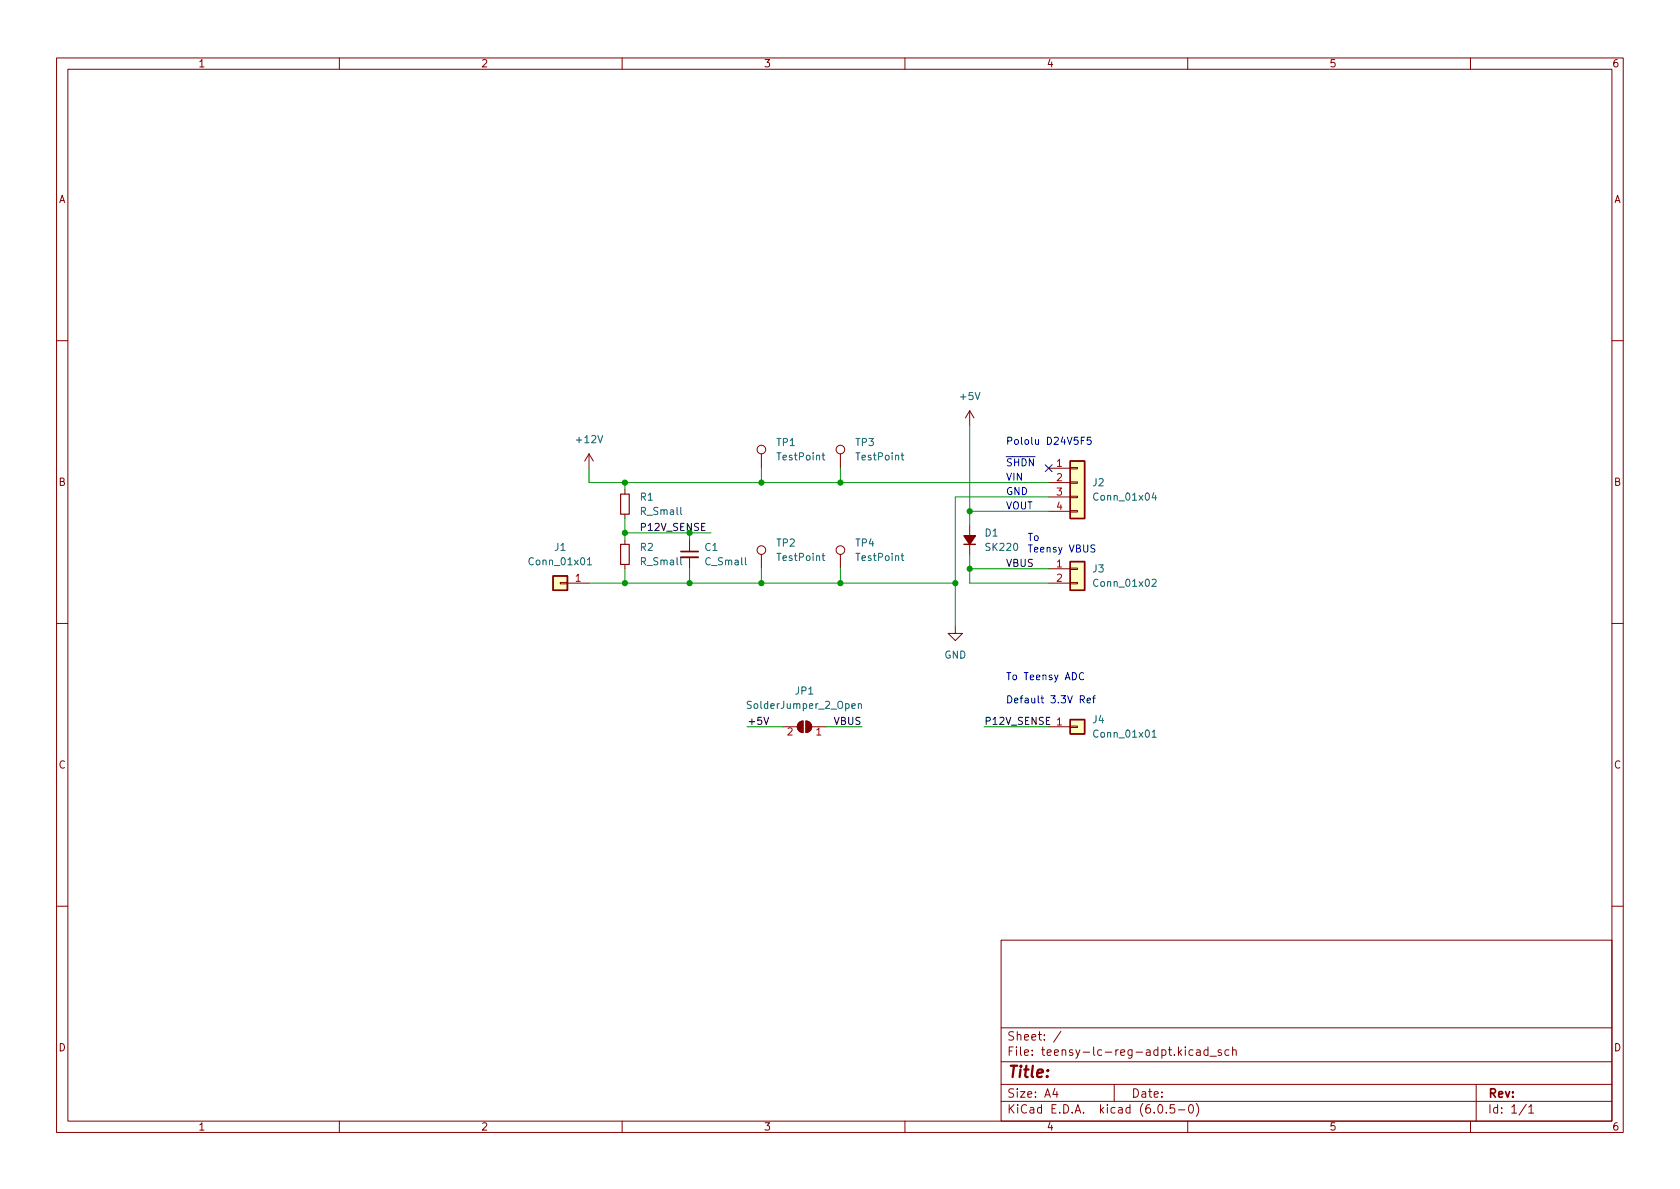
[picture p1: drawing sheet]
<svg xmlns="http://www.w3.org/2000/svg" width="297mm" height="210mm" viewBox="0 0 297 210" stroke-linecap="round" stroke-linejoin="round" font-family="sans-serif">
<g fill="none" stroke="#840000" stroke-width=".18">
<path d="M10 10.2h277v190.1h-277zM12 12.2h273v186.1h-273zM60 10.2v2M110 10.2v2M160 10.2v2M210 10.2v2M260 10.2v2M10 60.2h2M171.4 72.6v2.6M171.4 72.6l-.7 1.3M171.4 72.6l.8 1.3M285 60.2h2"/>
<path d="M104.1 80.3l-.7 1.2M104.1 80.3v2.5M104.1 80.3l.8 1.2M110.5 86.6v.8M110.5 90.9v.8M110.5 95.5v.8M110.5 99.8v.8M121.9 95.5v2M121.9 98.5v2.1M134.6 80.3v2.5M134.6 98v2.6M148.6 80.3v2.5"/>
<path d="M148.6 98v2.6M171.4 93v5M185.4 82.8h3.8M185.4 85.3h3.8M185.4 87.9h3.8M185.4 90.4h3.8M189.2 90.3h1.3v.2h-1.3zM189.2 87.8h1.3v.2h-1.3zM189.2 85.2h1.3v.3h-1.3zM189.2 82.7h1.3v.2h-1.3zM10 110.2h2M99.1 103h1.2v.2h-1.2z"/>
<path d="M100.3 103.1h3.8M168.9 110.7v1.3h1.3l-1.3 1.3-1.3-1.3h1.3M185.4 100.6h3.8M185.4 103.1h3.8M189.2 103h1.3v.2h-1.3zM189.2 100.5h1.3v.2h-1.3zM285 110.2h2M138.4 128.5h2.6M141.3 127.8l.7-.3v2a1.02 1.02 0 0 1-1-.6 1.02 1.02 0 0 1 .3-1.1zM142.5 127.5a1.02 1.02 0 0 1 1 1 1.02 1.02 0 0 1-1 1zM143.5 128.5h2.5M185.4 128.5h3.8"/>
<path d="M189.2 128.4h1.3v.2h-1.3zM10 160.2h2M177 166.3h108v32h-108zM285 160.2h2M60 198.3v2M110 198.3v2M160 198.3v2M177 194.8h108M177 191.8h108M177 187.8h108M177 181.8h108M186.5 192.5l-.4 1h1"/>
<path d="M186.9 193v1M187.6 182.4l-1.3 1.9M197 191.8v3M204.9 195.4l.2-.1a.81 .81 0 0 1 .6 .7 .81 .81 0 0 1-.3 .8h-.2a.81 .81 0 0 1-.6-.6 .81 .81 0 0 1 .3-.8zM206.2 196.7v.1M207.6 195.3h-.7v.7l.2-.1 .5 .1 .1 .2-.1 .5-.2 .1-.5-.1M208.4 196.3h1.1M210 198.3v2M210.4 195.4l.1-.1a.81 .81 0 0 1 .6 .7 .81 .81 0 0 1-.3 .8h-.2a.81 .81 0 0 1-.5-.6 .81 .81 0 0 1 .3-.8zM210.9 185.7l-.4-.1-.3 .3v.4l.2 .3h.5M211.5 195.1a1.72 1.72 0 0 1 0 2.3M211.6 185.7h.5l.1 .9"/>
<path d="M212.2 186l-.5 .1a.29 .29 0 0 0-.2 .2 .29 .29 0 0 0 .2 .3h.5M213.6 185.7l-.5-.1-.2 .3v.4l.1 .3h.6M213.6 185.1v1.5M213.9 186.8h1.2M215.9 185.7l-.3-.1-.2 .2v.3l.5 .1v.4h-.5M217.3 185.7l-.4-.1-.3 .3v.4l.1 .3h.6M217.9 185.8l.2-.2 .4 .1 .1 .9M217.9 185.1v1.5M260 198.3v2M261 191.8v6.5M269.9 195.3l-1.3 1.9M270.3 195.8l.4-.5v1.5"/>
<path d="M270.3 196.8h.9"/>
<circle cx="134.6" cy="79.5" r=".76"/>
<circle cx="148.6" cy="79.5" r=".76"/>
<circle cx="134.6" cy="97.3" r=".76"/>
<circle cx="148.6" cy="97.3" r=".76"/>
</g>
<g fill="#840000" stroke="#840000" stroke-width=".18">
<path d="M142.5 127.5a1.02 1.02 0 0 1 1 1 1.02 1.02 0 0 1-1 1z"/>
<path d="M141.3 127.8l.7-.3v2a1.02 1.02 0 0 1-1-.6 1.02 1.02 0 0 1 .3-1.1z"/>
</g>
<g fill="none" stroke="#006464" stroke-width=".18">
<path d="M103.9 99l.3-.4v1.3M103.9 99.9h.7M145.3 98.3h.5M145.3 80.5h.5M145.5 97.9v1l.3 .2M145.5 80.1v1.1l.3 .1M159.3 98.3h.5M159.3 80.5h.5M159.5 97.9v1l.3 .2M159.5 80.1v1.1l.3 .1M204 87.1l-.3 .9h.8M204.3 87.6v.9"/>
<path d="M203.7 102.5l.5-.1 .2 .4-.8 .9h.8M151.8 124.6l.1-.2 .3 .1 .1 .8M151.8 124.4v.9M203.7 129.5l.4-.4v1.3M203.7 130.4h.7"/>
</g>
<path d="M170.4 96.3h2.1M189.2 99.3h2.6v5.1h-2.6zM189.2 81.5h2.6v10.2h-2.6zM97.8 101.8h2.5v2.6h-2.5zM189.2 127.2h2.6v2.6h-2.6z" fill="none" stroke="#840000" stroke-width=".25"/>
<path d="M170.4 94.7h2.1l-1.1 1.6z" fill="#840000" stroke="#840000" stroke-width=".25"/>
<g fill="#ffffc2" stroke="#ffffc2" stroke-width=".18">
<path d="M189.2 127.2h2.6v2.6h-2.6z"/>
<path d="M189.2 99.3h2.6v5.1h-2.6z"/>
<path d="M189.2 81.5h2.6v10.2h-2.6z"/>
<path d="M97.8 101.8h2.5v2.6h-2.5z"/>
</g>
<path d="M120.4 98.5h3" fill="none" stroke="#840000" stroke-width=".33"/>
<path d="M120.4 97.5h3" fill="none" stroke="#840000" stroke-width=".3"/>
<path d="M109.7 87.4h1.6v3.5h-1.6zM109.7 96.3h1.6v3.5h-1.6z" fill="none" stroke="#840000" stroke-width=".2"/>
<path d="M135.1 126.8l.4 1.3 .4-1.3" fill="none" stroke="#0f0f0f" stroke-width=".18"/>
<path d="M191.2 77.9h.4M191.8 77.3h-.6v1.3M192.9 77.3h-.6l-.1 .6 .2-.1 .4 .1 .1 .1v.5l-.2 .1-.5-.1M193.6 96.4h-.5l-.2 .1v.3l.6 .3 .1 .3-.2 .2h-.5M191.6 119.1a.6 .6 0 0 0-.8 .4 .6 .6 0 0 0 .6 .7l.2-.1M191 123.7l.6-.1 .1-.1v-.4l-.7-.1v1.3M191.3 123.7l.4 .6M192.2 123.9l.6-.1v-.3h-.4l-.2 .1 .1 .6h.5M193.2 123.5h.5M193.7 123l-.3 .2v1.1" fill="none" stroke="#0000c2" stroke-width=".18"/>
<g fill="none" stroke="#009600" stroke-width=".18">
<path d="M171.4 75.2v17.8M104.1 82.8v2.5h81.3M110.5 85.3v1.3M110.5 91.7v3.8M110.5 94.2h15.2M121.9 94.2v1.3M134.6 82.8v2.5M148.6 82.8v2.5M171.4 98v5.1h14M171.4 90.4h14M185.4 87.9h-16.5v22.8M104.1 103.1h64.8"/>
<path d="M110.5 100.6v2.5M121.9 100.6v2.5M134.6 100.6v2.5M148.6 100.6v2.5M171.4 100.6h14M132.1 128.5h6.3M146 128.5h6.4M174 128.5h11.4"/>
</g>
<path d="M184.8 82.2l1.2 1.2M186 82.2l-1.2 1.2" fill="none" stroke="#000084" stroke-width=".18"/>
<g fill="#009600" stroke="#009600" stroke-width=".18">
<circle cx="148.6" cy="103.1" r=".46"/>
<circle cx="148.6" cy="85.3" r=".46"/>
<circle cx="134.6" cy="103.1" r=".46"/>
<circle cx="134.6" cy="85.3" r=".46"/>
<circle cx="121.9" cy="103.1" r=".46"/>
<circle cx="110.5" cy="103.1" r=".46"/>
<circle cx="110.5" cy="94.2" r=".46"/>
<circle cx="110.5" cy="85.3" r=".46"/>
<circle cx="168.9" cy="103.1" r=".46"/>
<circle cx="171.4" cy="90.4" r=".46"/>
<circle cx="171.4" cy="100.6" r=".46"/>
</g>
<text font-size="2.8" fill="#840000" x="178" y="190.6">Title:</text>
<g font-size="2.1" fill="#840000">
<text x="178" y="184">Sheet: /</text>
<text x="178" y="186.7">File: teensy-lc-reg-adpt.kicad_sch</text>
<text x="178" y="196.9">KiCad E.D.A. kicad (6.0.5-0)</text>
<text x="178" y="194.1">Size: A4</text>
<text x="200" y="194.1">Date:</text>
<text x="263" y="194.1">Rev:</text>
<text x="263" y="196.9">Id: 1/1</text>
</g>
<g font-size="1.8" fill="#840000">
<text x="35" y="11.9">1</text>
<text x="85" y="11.9">2</text>
<text x="135" y="11.9">3</text>
<text x="185" y="11.9">4</text>
<text x="235" y="11.9">5</text>
<text x="285" y="11.9">6</text>
<text x="10.3" y="35.9">A</text>
<text x="285.3" y="35.9">A</text>
<text x="10.3" y="85.9">B</text>
<text x="285.3" y="85.9">B</text>
<text x="10.3" y="135.9">C</text>
<text x="285.3" y="135.9">C</text>
<text x="10.3" y="185.9">D</text>
<text x="285.3" y="185.9">D</text>
<text x="35" y="199.9">1</text>
<text x="85" y="199.9">2</text>
<text x="135" y="199.9">3</text>
<text x="185" y="199.9">4</text>
<text x="235" y="199.9">5</text>
<text x="285" y="199.9">6</text>
</g>
<g font-size="1.8" fill="#006464">
<text x="169.9" y="70.7">+5V</text>
<text x="102.1" y="78.4">+12V</text>
<text x="137.3" y="78.9">TP1</text>
<text x="137.6" y="81.4">TestPoint</text>
<text x="151.3" y="78.9">TP3</text>
<text x="151.5" y="81.4">TestPoint</text>
<text x="113.2" y="88.5">R1</text>
<text x="193.2" y="86">J2</text>
<text x="193.7" y="88.5">Conn_01x04</text>
<text x="113.4" y="91.1">R_Small</text>
<text x="174.2" y="94.9">D1</text>
<text x="93.8" y="99.9">Conn_01x01</text>
<text x="98.1" y="97.4">J1</text>
<text x="113.2" y="97.4">R2</text>
<text x="113.4" y="99.9">R_Small</text>
<text x="124.6" y="97.4">C1</text>
<text x="124.9" y="99.9">C_Small</text>
<text x="137.3" y="96.6">TP2</text>
<text x="137.6" y="99.2">TestPoint</text>
<text x="151.3" y="96.6">TP4</text>
<text x="151.5" y="99.2">TestPoint</text>
<text x="174.4" y="97.4">SK220</text>
<text x="193.2" y="101.2">J3</text>
<text x="193.7" y="103.8">Conn_01x02</text>
<text x="166.9" y="116.5">GND</text>
<text x="132.6" y="125.3">SolderJumper_2_Open</text>
<text x="140.7" y="122.8">JP1</text>
<text x="193.2" y="127.9">J4</text>
<text x="193.7" y="130.4">Conn_01x01</text>
</g>
<g font-size="1.8" fill="#0000c2">
<text x="177.8" y="82.4">~{SHDN}</text>
<text x="177.8" y="78.6">Pololu D24V5F5</text>
<text x="177.8" y="85">VIN</text>
<text x="177.8" y="87.5">GND</text>
<text x="177.8" y="90.1">VOUT</text>
<text x="181.6" y="95.6">To</text>
<text x="181.6" y="97.7">Teensy VBUS</text>
<text x="177.8" y="120.3">To Teensy ADC</text>
<text x="177.8" y="124.4">Default 3.3V Ref</text>
</g>
<g font-size="1.8" fill="#a90000">
<text x="186.8" y="82.5">1</text>
<text x="186.8" y="85.1">2</text>
<text x="186.8" y="87.6">3</text>
<text x="186.8" y="90.2">4</text>
<text x="186.8" y="100.3">1</text>
<text x="101.7" y="102.9">1</text>
<text x="186.8" y="102.9">2</text>
<text x="139.2" y="130">2</text>
<text x="144.3" y="130">1</text>
<text x="186.8" y="128.3">1</text>
</g>
<text font-size="1.8" fill="#009600" x="113" y="93.9">P12V_SENSE</text>
<g font-size="1.8" fill="#0f0f0f">
<text x="177.8" y="100.2">VBUS</text>
<text x="132.1" y="128.2">+5V</text>
<text x="147.3" y="128.2">VBUS</text>
<text x="174" y="128.2">P12V_SENSE</text>
</g>
</svg>
